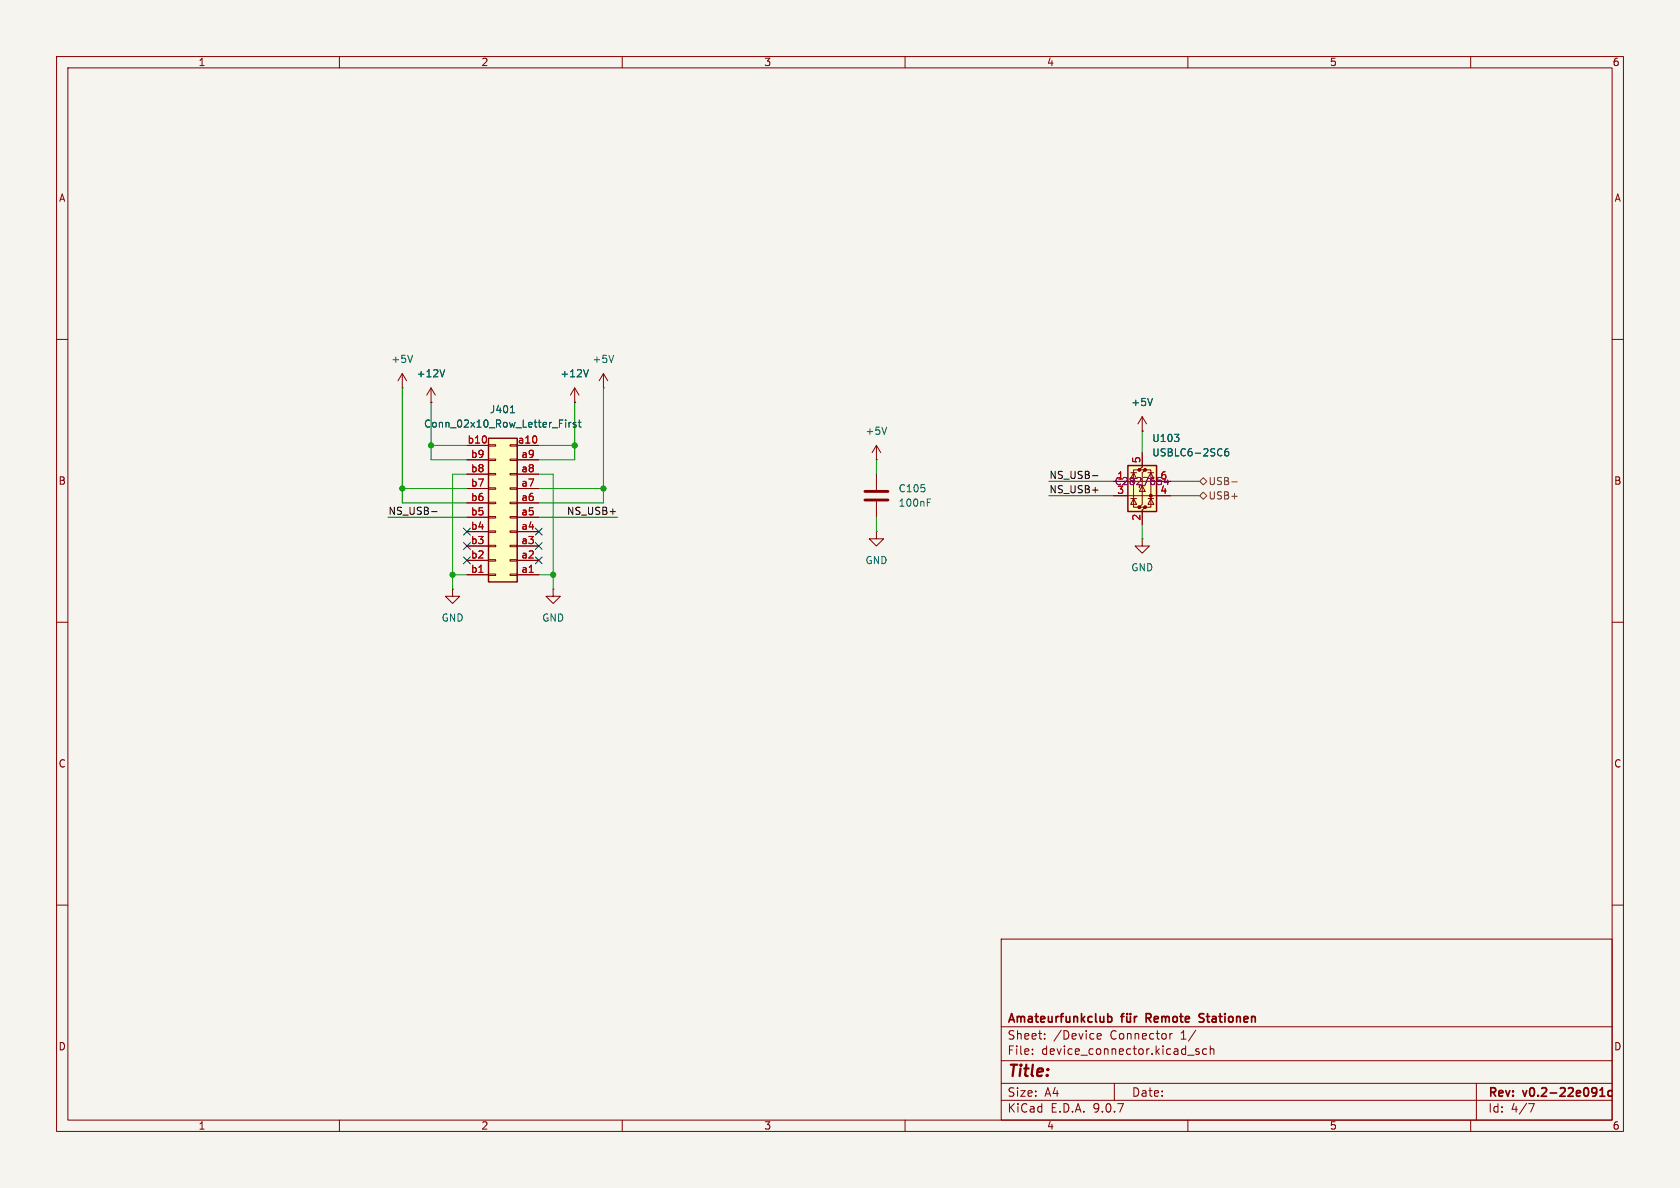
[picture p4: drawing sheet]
<svg xmlns="http://www.w3.org/2000/svg" width="297mm" height="210mm" viewBox="0 0 297 210" stroke-linecap="round" stroke-linejoin="round" font-family="sans-serif">
<path d="M0 0h297v210h-297z" fill="#f5f4ef" stroke="#f5f4ef" stroke-width=".18"/>
<g fill="none" stroke="#840000" stroke-width=".18">
<path d="M10 10h277v190h-277zM12 12h273v186h-273zM60 10v2M110 10v2M160 10v2M210 10v2M260 10v2M10 60h2M71.1 68.6h.1M71.1 66l-.7 1.3M71.1 66l.8 1.3M71.1 66v2.6"/>
<path d="M76.2 71.1h.1M76.2 68.6l-.8 1.3M76.2 68.6l.8 1.3M76.2 68.6v2.5M285 60h2M201.9 95.3v1.2h1.3l-1.3 1.3-1.2-1.3h1.2M201.9 95.3h.1M10 110h2M285 110h2M10 160h2M177 166h108v32h-108zM285 160h2"/>
<path d="M60 198v2M110 198v2M160 198v2M177 194.5h108M177 191.5h108M177 187.5h108M177 181.5h108M182.5 186.3v.1M182.5 185.5v.1M184.7 183.6v.1M184.7 182.8v.1M194 183.2l.7-.1-.1-.3-.4-.1-.2 .2v.7h.6"/>
<path d="M197 191.5v3M206.8 182.7v1M207.2 182.7l-.2 .1-.2 .2M210 186.5h1.1M210 198v2M212 185.5l-.4-.1-.2 .2 .1 .2 .5 .2v.3h-.6M213.3 185.5l-.4-.1-.3 .3v.4l.1 .2h.6M214 185.5l.2-.1 .3 .1 .1 .9M214 184.9v1.5M260 198v2M261 191.5v6.5M270.2 195.1h1l-.6 1.5"/>
</g>
<g fill="none" stroke="#840000" stroke-width=".3">
<path d="M195.8 179.8l.5-.1 .3 .3v.4l-.2 .2h-.6M198.1 179.7h.6M198.7 179.2l-.4 .2v1.3M199.2 179.7l.1 .9 .3 .1 .2-.2M199.3 179.2v.1M199.8 179.2v.1M199.8 179.7v1M200.6 179.7v1M201 179.7l-.3 .1-.1 .2M202.6 180h.6M203.2 179.2h-.6v1.5M212.8 179.3l-.5-.1-.3 .3 .1 .3 .6 .2"/>
<path d="M212 180.6h.7M282.8 193.8h.9M282.8 192.7l.5-.4v1.5M285 192.9l-.4-.1-.3 .3v.4l.1 .2h.6"/>
</g>
<path d="M72.9 62.8l-.4 1.3M78.6 65.3l-.4 1.3" fill="none" stroke="#006464" stroke-width=".18"/>
<path d="M199.4 82.3h5.1v8.1h-5.1z" fill="#ffffc2"/>
<g fill="#840000" stroke="#840000" stroke-width=".18">
<circle cx="201.4" cy="83.1" r=".25"/>
<circle cx="201.4" cy="89.7" r=".25"/>
<circle cx="202.4" cy="83.1" r=".25"/>
<circle cx="202.4" cy="89.7" r=".25"/>
<circle cx="203.5" cy="87.6" r=".25"/>
</g>
<g fill="none" stroke="#840000" stroke-width=".18">
<path d="M101.6 71.1h.1M101.6 68.6l-.8 1.3M101.6 68.6l.8 1.3M101.6 68.6v2.5M106.7 68.6h.1M106.7 66l-.8 1.3M106.7 66l.7 1.3M106.7 66v2.6M154.9 78.7v2.6M154.9 78.7l-.7 1.3M154.9 78.7l.8 1.3M201.9 76.2h.1"/>
<path d="M201.9 73.7v2.5M201.9 73.7l-.7 1.2M201.9 73.7l.8 1.2M154.9 81.3h.1M154.9 94v1.3h1.3l-1.3 1.2-1.2-1.2h1.2M154.9 94h.1M154.9 83.8v2.8M154.9 88.6v2.8M196.8 87.6h10.2M199.4 85.1h7.6M199.9 88.1h1M199.9 83.6h1"/>
<path d="M200.4 83.6l.5 1h-1zM200.4 88.1l.5 1.1h-1zM201.4 83.1h-1v6.6h1M201.9 80v2.6l-.5 .5h1l-.5 .5v5.6l-.5 .5h1l-.5 .5v2.5M201.9 85.9l.5 1h-1zM202.4 83.1h1.1v6.6h-1.1M202.9 88.1h1.1M202.9 83.6h1.1M203.5 83.6l.5 1h-1.1zM203.5 88.1l.5 1.1h-1.1zM80 104.1v1.3h1.3l-1.3 1.3-1.3-1.3h1.3M80 104.1h.1"/>
<path d="M97.8 104.1v1.3h1.3l-1.3 1.3-1.3-1.3h1.3M97.8 104.1h.1"/>
</g>
<path d="M199.4 82.3h5.1v8.1h-5.1z" fill="none" stroke="#840000" stroke-width=".25"/>
<path d="M104 65.3l-.4 1.3M108.5 62.8l-.4 1.3M156.8 75.5l-.5 1.3M203.7 70.4l-.4 1.3M207.6 76.8h.8l-.4 .5M208.3 77.4v.5M217.1 79.3l-.3 .1a.86 .86 0 0 0 0 1.2l.4-.1v-.5l-.2-.2h-.2l-.3 .2M163.9 88.8h.5M163.9 88.2h.6" fill="none" stroke="#006464" stroke-width=".18"/>
<path d="M205.8 85.2h.8M206.4 84.8v.9" fill="none" stroke="#840084" stroke-width=".18"/>
<path d="M152.9 86.9h4.1M152.9 88.4h4.1" fill="none" stroke="#840000" stroke-width=".51"/>
<path d="M86.4 77.5h5v25.4h-5z" fill="#ffffc2"/>
<path d="M86.4 77.5h5v25.4h-5z" fill="none" stroke="#840000" stroke-width=".25"/>
<g fill="none" stroke="#840000" stroke-width=".18">
<path d="M76.2 71.1h.1M82.5 78.7h3.9M86.4 78.6h1.2v.3h-1.2zM90.2 78.6h1.2v.3h-1.2zM91.4 78.7h3.8M101.6 71.1h.1M201.9 76.2h.1M82.5 99.1h3.9M82.5 96.5h3.9M82.5 94h3.9M82.5 91.4h3.9M82.5 88.9h3.9"/>
<path d="M82.5 86.4h3.9M82.5 83.8h3.9M82.5 81.3h3.9M86.4 98.9h1.2v.3h-1.2zM86.4 96.4h1.2v.2h-1.2zM86.4 93.9h1.2v.2h-1.2zM86.4 91.3h1.2v.3h-1.2zM86.4 88.8h1.2v.2h-1.2zM86.4 86.2h1.2v.3h-1.2zM86.4 83.7h1.2v.2h-1.2zM86.4 81.2h1.2v.2h-1.2zM90.2 98.9h1.2v.3h-1.2z"/>
<path d="M90.2 96.4h1.2v.2h-1.2zM90.2 93.9h1.2v.2h-1.2zM90.2 91.3h1.2v.3h-1.2zM90.2 88.8h1.2v.2h-1.2zM90.2 86.2h1.2v.3h-1.2zM90.2 83.7h1.2v.2h-1.2zM90.2 81.2h1.2v.2h-1.2zM91.4 99.1h3.8M91.4 96.5h3.8M91.4 94h3.8M91.4 91.4h3.8M91.4 88.9h3.8"/>
<path d="M91.4 86.4h3.8M91.4 83.8h3.8M91.4 81.3h3.8M196.8 87.6h2.6M201.9 80v2.6M201.9 90.2v2.5M204.5 87.6h2.5M204.5 85.1h2.5M82.5 101.6h3.9M86.4 101.5h1.2v.2h-1.2zM90.2 101.5h1.2v.2h-1.2zM91.4 101.6h3.8"/>
</g>
<g fill="none" stroke="#006464" stroke-width=".18">
<path d="M78.6 65.3l-.4 1.3M90.2 73h.8M100 74.2v.2M100 74.7v.8M100.6 74.7v.8M101 74.7l-.4 .2M101.8 74.7h-.3l-.2 .1 .1 .2 .4 .1v.3h-.5M102.2 74.7h.5M102.4 74.2v1.1l.3 .2M104 65.3l-.4 1.3M203.7 70.4l-.4 1.3M207.6 76.8h.8l-.4 .5"/>
<path d="M208.3 77.4v.5M217.1 79.3l-.3 .1a.86 .86 0 0 0 0 1.2l.4-.1v-.5l-.2-.2h-.2l-.3 .2"/>
</g>
<path d="M212.1 87.6l.6-.6 .7 .6-.7 .7zM212.1 85.1l.6-.6 .7 .6-.7 .6zM217.8 85.2h.9" fill="none" stroke="#725600" stroke-width=".18"/>
<path d="M76.3 90.4h1M107.8 90.4h1M193.1 86.6h1M193.1 84.1h1" fill="none" stroke="#0f0f0f" stroke-width=".18"/>
<g fill="none" stroke="#009600" stroke-width=".18">
<path d="M71.1 68.6v20.3h11.4M76.2 71.1v10.2h6.3M76.2 78.7h6.3M95.2 78.7h6.4M101.6 71.1v10.2h-6.4M106.7 68.6v20.3h-11.5M201.9 76.2v3.8M68.6 91.4h13.9M71.1 86.4h11.4M82.5 83.8h-2.5v20.3M95.2 86.4h11.5M95.2 83.8h2.6v20.3"/>
<path d="M95.2 91.4h14M154.9 81.3v2.5M154.9 91.4v2.6M185.4 85.1h11.4M185.4 87.6h11.4M201.9 92.7v2.6M207 85.1h5.1M207 87.6h5.1M80 101.6h2.5M95.2 101.6h2.6"/>
</g>
<path d="M81.9 95.9l1.3 1.2M81.9 98.5l1.3 1.2M81.9 93.4l1.3 1.2M83.2 95.9l-1.3 1.2M83.2 98.5l-1.3 1.2M83.2 93.4l-1.3 1.2M94.6 95.9l1.3 1.2M94.6 93.4l1.3 1.2M94.6 98.5l1.3 1.2M95.9 95.9l-1.3 1.2M95.9 93.4l-1.3 1.2M95.9 98.5l-1.3 1.2" fill="none" stroke="#000084" stroke-width=".18"/>
<path d="M205.8 85.2h.8M206.4 84.8v.9" fill="none" stroke="#840084" stroke-width=".18"/>
<g fill="#009600" stroke="#009600" stroke-width=".18">
<circle cx="71.1" cy="86.4" r=".46"/>
<circle cx="97.8" cy="101.6" r=".46"/>
<circle cx="80" cy="101.6" r=".46"/>
<circle cx="76.2" cy="78.7" r=".46"/>
<circle cx="101.6" cy="78.7" r=".46"/>
<circle cx="106.7" cy="86.4" r=".46"/>
</g>
<text font-size="2.8" fill="#840000" x="178" y="190.9">Title:</text>
<g font-size="2.1" fill="#840000">
<text x="178" y="184">Sheet:</text>
<text x="178" y="181.2">Amateurfunkclub</text>
<text x="186.2" y="184">/Device</text>
<text x="196.3" y="184">Connector</text>
<text x="203.3" y="181.2">Remote</text>
<text x="208.9" y="184">1/</text>
<text x="213.3" y="181.2">Stationen</text>
<text x="178" y="186.7">File:</text>
<text x="184.1" y="186.7">device_connector.kicad_sch</text>
<text x="178" y="196.9">KiCad</text>
<text x="178" y="194.1">Size:</text>
<text x="184.7" y="194.1">A4</text>
<text x="185.7" y="196.9">E.D.A.</text>
<text x="193.3" y="196.9">9.0.7</text>
<text x="200" y="194.1">Date:</text>
<text x="263" y="194.3">Rev:</text>
<text x="263" y="196.9">Id:</text>
<text x="267.1" y="196.9">4/7</text>
<text x="269.4" y="194.3">v0.2-22e091c</text>
</g>
<g font-size="1.8" fill="#840000">
<text x="35" y="11.9">1</text>
<text x="85" y="11.9">2</text>
<text x="135" y="11.9">3</text>
<text x="185" y="11.9">4</text>
<text x="235" y="11.9">5</text>
<text x="285" y="11.9">6</text>
<text x="10.3" y="35.9">A</text>
<text x="285.3" y="35.9">A</text>
<text x="10.3" y="85.9">B</text>
<text x="197" y="86">C2827654</text>
<text x="285.3" y="85.9">B</text>
<text x="10.3" y="135.9">C</text>
<text x="285.3" y="135.9">C</text>
<text x="10.3" y="185.9">D</text>
<text x="285.3" y="185.9">D</text>
<text x="35" y="199.9">1</text>
<text x="85" y="199.9">2</text>
<text x="135" y="199.9">3</text>
<text x="185" y="199.9">4</text>
<text x="235" y="199.9">5</text>
<text x="285" y="199.9">6</text>
</g>
<g font-size="1.8" fill="#006464">
<text x="69.1" y="64.4">+5V</text>
<text x="104.6" y="64.4">+5V</text>
<text x="73.6" y="66.9">+12V</text>
<text x="99" y="66.9">+12V</text>
<text x="199.9" y="72">+5V</text>
<text x="74.9" y="75.8">Conn_02x10_Row_Letter_First</text>
<text x="86.5" y="73.3">J401</text>
<text x="152.9" y="77.1">+5V</text>
<text x="203.6" y="80.9">USBLC6-2SC6</text>
<text x="203.6" y="78.3">U103</text>
<text x="158.8" y="87.2">C105</text>
<text x="158.8" y="89.8">100nF</text>
<text x="152.9" y="99.9">GND</text>
<text x="199.9" y="101.2">GND</text>
<text x="78" y="110.1">GND</text>
<text x="95.8" y="110.1">GND</text>
</g>
<g font-size="1.8" fill="#a90000">
<text x="82.6" y="78.5">b10</text>
<text x="83.2" y="83.6">b8</text>
<text x="83.2" y="81">b9</text>
<text x="91.5" y="78.5">a10</text>
<text x="92.1" y="83.6">a8</text>
<text x="92.1" y="81">a9</text>
<text x="201.7" y="82" transform="rotate(-90 201.7 82)">5</text>
<text x="83.2" y="88.6">b6</text>
<text x="83.2" y="86.1">b7</text>
<text x="92.1" y="88.6">a6</text>
<text x="92.1" y="86.1">a7</text>
<text x="197.4" y="84.8">1</text>
<text x="197.4" y="87.4">3</text>
<text x="205" y="84.8">6</text>
<text x="205" y="87.4">4</text>
<text x="83.2" y="93.7">b4</text>
<text x="83.2" y="91.2">b5</text>
<text x="92.1" y="93.7">a4</text>
<text x="92.1" y="91.2">a5</text>
<text x="201.7" y="92.1" transform="rotate(-90 201.7 92.1)">2</text>
<text x="83.2" y="101.3">b1</text>
<text x="83.2" y="98.8">b2</text>
<text x="83.2" y="96.3">b3</text>
<text x="92.1" y="101.3">a1</text>
<text x="92.1" y="98.8">a2</text>
<text x="92.1" y="96.3">a3</text>
</g>
<g font-size="1.8" fill="#0f0f0f">
<text x="185.4" y="87.3">NS_USB+</text>
<text x="185.4" y="84.7">NS_USB-</text>
<text x="68.6" y="91.1">NS_USB-</text>
<text x="100.1" y="91.1">NS_USB+</text>
</g>
<g font-size="1.8" fill="#725600">
<text x="213.6" y="88.5">USB+</text>
<text x="213.6" y="86">USB-</text>
</g>
</svg>
